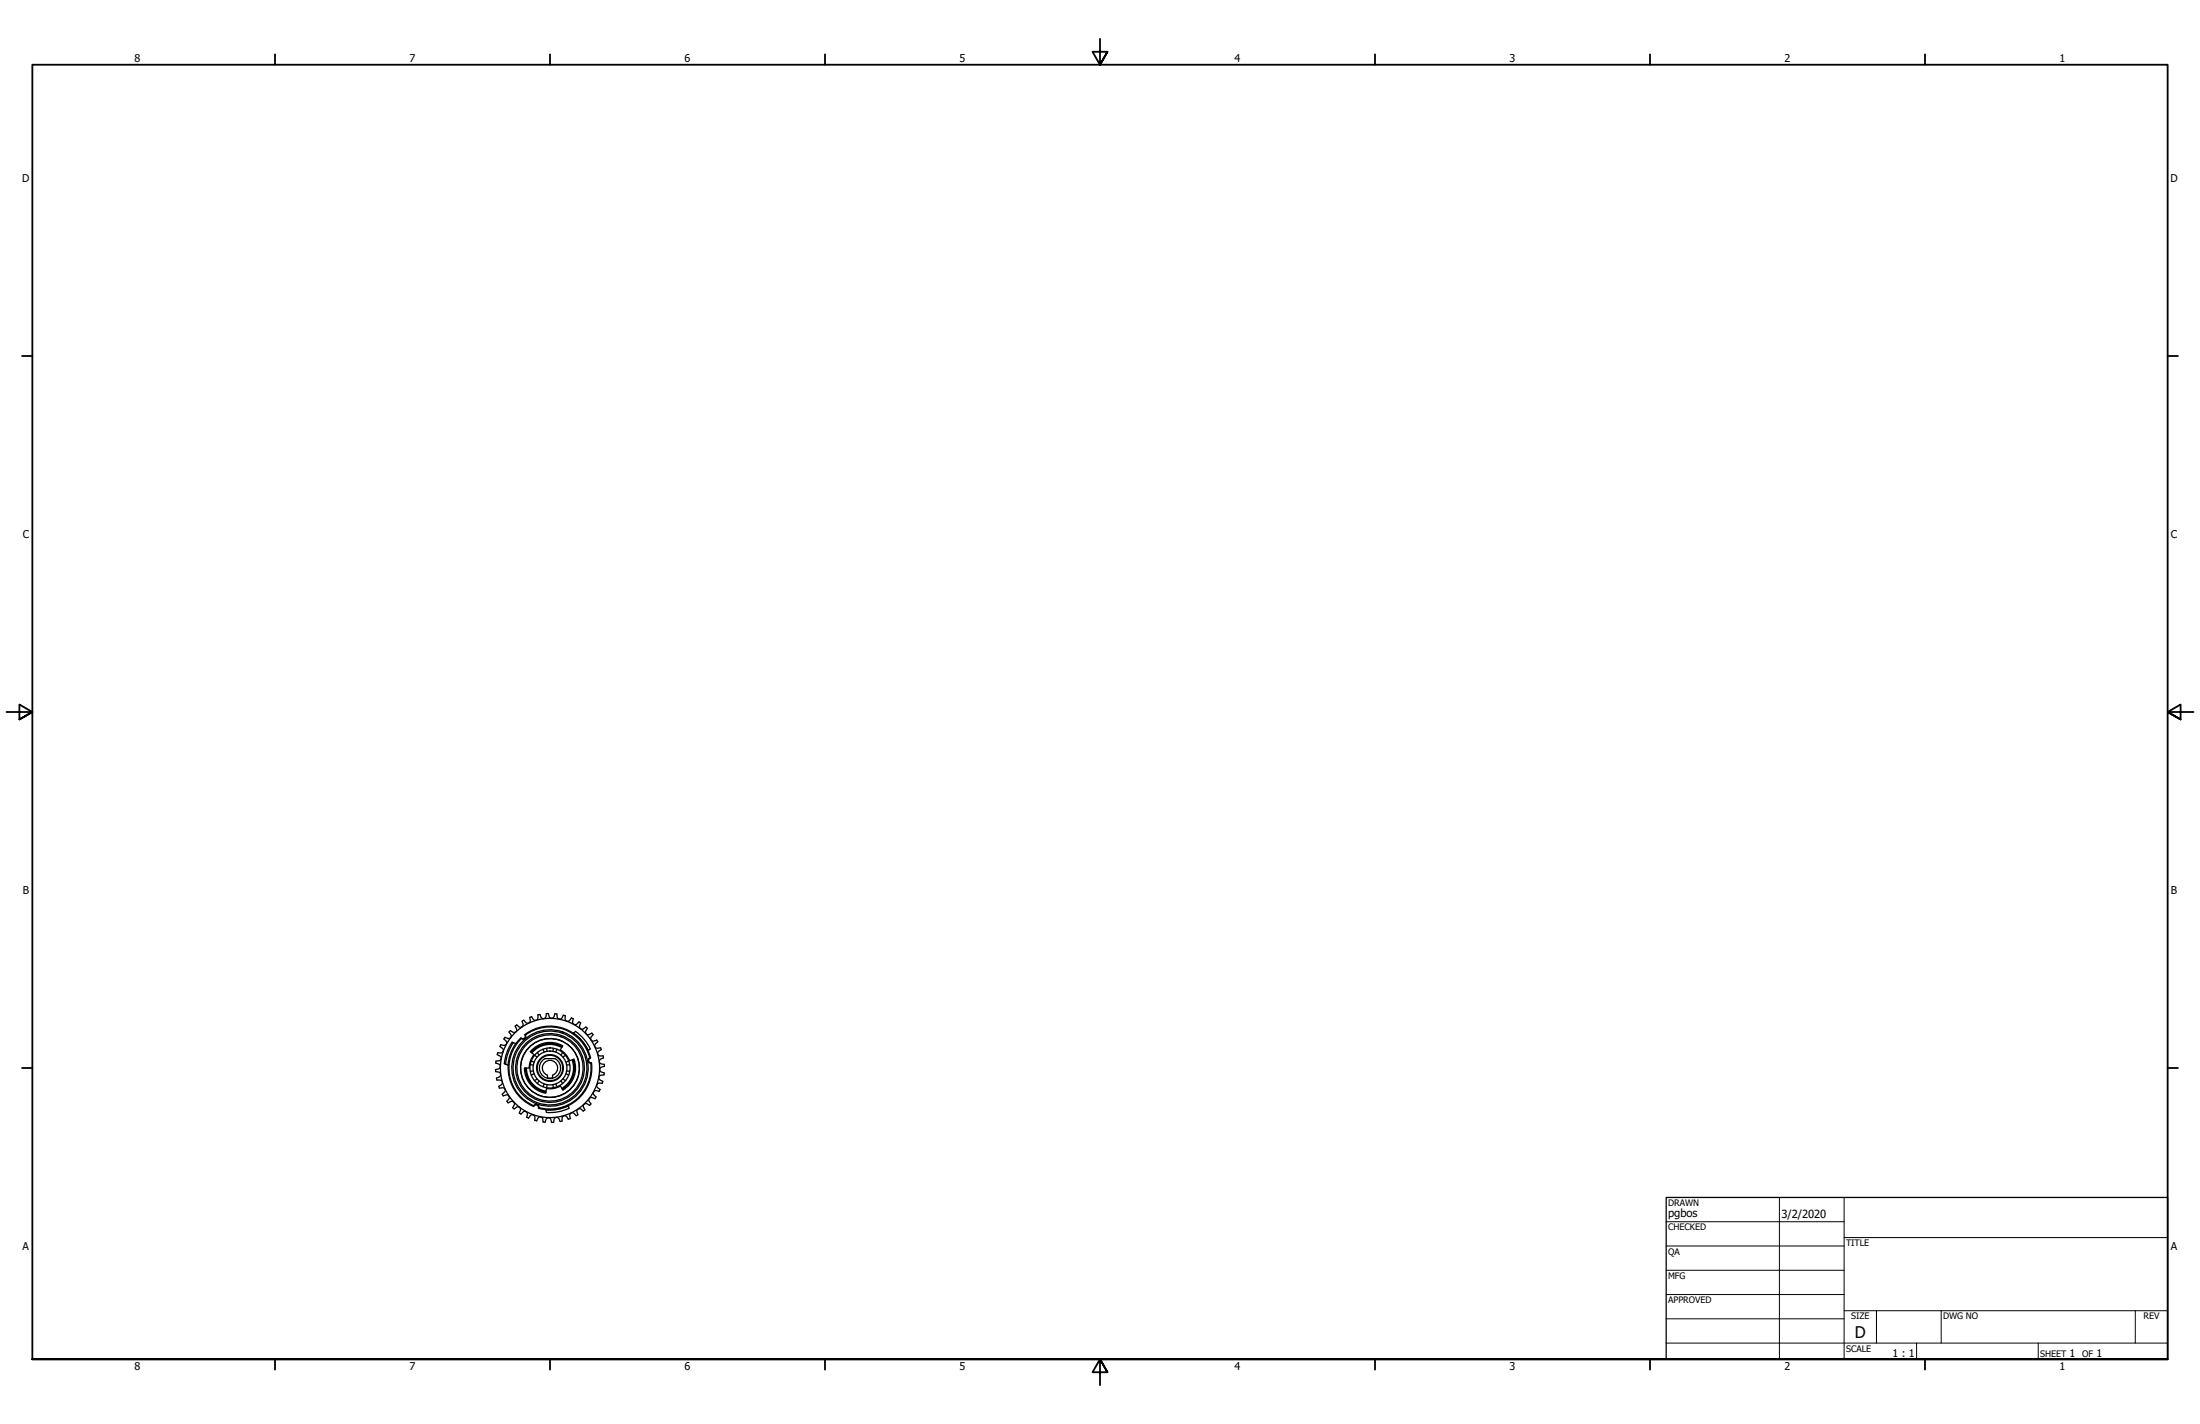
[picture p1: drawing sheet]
<svg xmlns="http://www.w3.org/2000/svg" width="864mm" height="559mm" viewBox="0 0 864 559" stroke-linecap="round" stroke-linejoin="round" font-family="sans-serif">
<!-- layer: Visible (ANSI) -->
<g fill="none" stroke="#000" stroke-width=".51">
<path d="M201.5 409.1a17.5 17.5 0 0 0-3 8.5M202.4 409.7l.1-.2a16.5 16.5 0 0 0-3.1 8.5l.1-.2M206.2 419.1a9.7 9.7 0 0 0 8.1 9.5M206.4 419.1a9.5 9.5 0 0 0 7.9 9.4M206.6 419.1a9.3 9.3 0 0 0 7.7 9.1M208.1 417.9l1.2 .1M208.6 416.2l1.1 .5M209 411.8a10 10 0 0 1 11.9-1.4l-.9 1.6a8.2 8.2 0 0 1 3.6 4.3l1.7-.7a10 10 0 0 1-4.3 12.2l-1-1.6a8.2 8.2 0 0 1-5.5 1l-.3 1.8a10 10 0 0 1-8.3-9.9h1.8a8.2 8.2 0 0 1 1.9-5.2l-1.4-1.2zM209.7 414.2l1.1 .7M211 412.9l.7 1.1M212.8 416.3l1.1-.9h4a4.2 4.2 0 0 1 1.5 6 4.2 4.2 0 0 1-6.1 1 4.2 4.2 0 0 1-.5-6.1zM213 411.8l.5 1.1"/>
<path d="M213.8 417a3 3 0 0 1 4.6 .5 3 3 0 0 1-1.5 4.4v1.1l-1.2 .1-.8-.1v-1.1a3 3 0 0 1-1.1-4.9zM214.7 411.3l.1 1.2M217.1 411.3l-.1 1.2M218.8 411.8l-.5 1.1M220.5 411.1a9.3 9.3 0 0 0-11.7 2.1M220.6 410.8a9.5 9.5 0 0 0-12 2.2M220.7 410.7a9.7 9.7 0 0 0-12.2 2.2M220.8 412.9l-.7 1.1M222.1 414.2l-1.1 .7M223.2 416.2l-1.1 .5M223.7 417.9l-1.2 .1M224.6 415.9a9.3 9.3 0 0 1-4 11.2"/>
<path d="M224.8 415.8a9.5 9.5 0 0 1-4.1 11.5M225 415.7a9.7 9.7 0 0 1-4.2 11.8M225.1 405.4a16.5 16.5 0 0 1 5.8 6.9M225.1 405.4l.8-.7a17.5 17.5 0 0 1 5.8 6.9l-.8 .7M225.1 405.4l.2 .1M230.8 412.1l.1 .2M196 427l-.2-.7 .7-.5a1.05 1.05 0 0 0 .6-1.2 1.05 1.05 0 0 0-1.2-.8h-.8l-.2-.7 1.2-.5 .4-.6-.3-1.1-1.6-.4-.1-.8 .9-.2a1.05 1.05 0 0 0 1-1 1.05 1.05 0 0 0-1-1.1l-.8-.2 .1-.8 1.2-.1 .7-.5v-1.1l-1.4-.8 .2-.8 .8 .1a1.06 1.06 0 0 0 1.3-.7 1.06 1.06 0 0 0-.5-1.3l-.7-.5 .3-.7 1.6 .2 .7-.9-.2-.7-.9-.9 .4-.6 .9 .3a1.05 1.05 0 0 0 1.4-.2 1.05 1.05 0 0 0-.2-1.5l-.5-.7 .5-.6 1.1 .7h.8l.6-.9-.6-1.5 .6-.5 .7 .6a1.05 1.05 0 0 0 1.4 .2 1.05 1.05 0 0 0 .3-1.4l-.2-.9 .6-.3 .9 .9 .7 .2 .9-.6-.1-1.6 .7-.3 .5 .7a1.05 1.05 0 0 0 1.2 .7 1.05 1.05 0 0 0 .8-1.3v-.8l.7-.2 .5 1.2 .6 .4 1.1-.3 .4-1.6 .8-.1 .2 .9a1.05 1.05 0 0 0 1 1 1.05 1.05 0 0 0 1.1-1l.2-.8 .8 .1 .3 1.6 1 .4 .7-.4 .5-1.1 .8 .2-.1 .9a1.05 1.05 0 0 0 .7 1.2 1.05 1.05 0 0 0 1.3-.5l.5-.7 .7 .3-.2 1.6 .9 .7 .7-.2 .9-.9 .6 .4-.3 .9a1.05 1.05 0 0 0 .3 1.4 1.05 1.05 0 0 0 1.4-.2l.7-.5 .6 .5-.8 1.5 .6 .9 .8 .1 1.1-.6 .5 .6-.5 .7a1.05 1.05 0 0 0-.3 1.4 1.05 1.05 0 0 0 1.4 .3l.9-.2 .3 .6-1.1 1.2 .3 1.1 .7 .3 1.2-.2 .3 .7-.7 .5a1.05 1.05 0 0 0-.6 1.2 1.05 1.05 0 0 0 1.2 .8h.8l.2 .7-1.4 .8-.1 1.1 .6 .5 1.2 .2 .1 .8-.9 .2a1.05 1.05 0 0 0-1 1 1.05 1.05 0 0 0 1 1.1l.8 .2-.1 .8-1.6 .3-.4 1 .4 .7 1.1 .5-.2 .8-.9-.1a1.05 1.05 0 0 0-1.2 .7 1.05 1.05 0 0 0 .5 1.3l.7 .5-.3 .7-1.6-.2-.7 .9 .2 .7 .9 .9-.4 .6-.8-.3a1.05 1.05 0 0 0-1.5 .3 1.05 1.05 0 0 0 .2 1.4l.5 .7-.5 .6-1.5-.8-.9 .6-.1 .8 .6 1.1-.6 .5-.7-.5a1.05 1.05 0 0 0-1.4-.3 1.05 1.05 0 0 0-.3 1.4l.2 .9-.6 .3-1.2-1.1-1.1 .3-.3 .7 .2 1.2-.7 .3-.5-.7a1.05 1.05 0 0 0-1.2-.6 1.05 1.05 0 0 0-.8 1.2v.8l-.7 .2-.8-1.4-1.1-.1-.5 .6-.2 1.2-.8 .1M196.1 427l.8-.1a1.05 1.05 0 0 1 1.3 .5 1.05 1.05 0 0 1-.4 1.4l-.6 .6 .1 .2 .2 .4 .9-.2a1.05 1.05 0 0 1 1.4 .3 1.05 1.05 0 0 1-.3 1.4l-.5 .7 .3 .4 .2 .2 .8-.4a1.05 1.05 0 0 1 1.4 .1 1.05 1.05 0 0 1 0 1.4l-.5 .8 .6 .5M201.8 435.2l.7-.5a1.05 1.05 0 0 1 1.4-.2 1.05 1.05 0 0 1 .3 1.5l-.3 .8 .6 .4 .6-.6a1.05 1.05 0 0 1 1.4-.4 1.05 1.05 0 0 1 .5 1.4l-.2 .8M206.8 438.4l.7 .3 .5-.7a1.05 1.05 0 0 1 1.3-.5 1.05 1.05 0 0 1 .7 1.2l-.1 .9 .8 .2 .4-.8a1.05 1.05 0 0 1 1.2-.7 1.05 1.05 0 0 1 .8 1.1l.1 .9 .8 .1M209.3 420.2l-1.2 .1M209.5 434.2a16.4 16.4 0 0 1-10-16.2l-1.5-.6a18 18 0 0 1 3-8.4l1.6 .5 1.9-2.2a1 1 0 0 0 1.4 .1 1 1 0 0 0 .1-1.4 16.4 16.4 0 0 1 25.8 9.1 1 1 0 0 0-.7 1.2 1 1 0 0 0 1.1 .8 16.4 16.4 0 0 1-20.8 17.8 1 1 0 0 0-.7-1.3 1 1 0 0 0-1.2 .6"/>
<path d="M209.7 421.5l-1.1 .5M210.8 423.3l-1.1 .7M211.5 434.6a16.1 16.1 0 0 0 20.4-17.4 1 1 0 0 1-1.1-.9 1 1 0 0 1 .7-1.1 16.1 16.1 0 0 0-25.3-9 1 1 0 0 1-.1 1.4 1 1 0 0 1-1.4-.1 16.1 16.1 0 0 0 4.9 26.4 1 1 0 0 1 1.2-.5 1 1 0 0 1 .7 1.2M211.7 424.2l-.7 1.1M213.5 425.3l-.5 1.1M214.3 435.5h.2M214.8 425.7l-.1 1.2M217 425.7l.1 1.2M218.3 425.3l.5 1.1M220.1 424.2l.7 1.1M221 423.3l1.1 .7M222.1 421.5l1.1 .5"/>
<path d="M222.5 420.2l1.2 .1M223.2 433.9a16.5 16.5 0 0 1-8.9 1.6M223.2 433.9l.1 1a17.5 17.5 0 0 1-8.8 1.6l-.2-1M223.2 433.9l-.2 .1M214 440.4l.2-.8a1.05 1.05 0 0 1 1.1-1 1.05 1.05 0 0 1 1 1l.2 .9"/>
<circle cx="215.9" cy="419.1" r="15"/>
<circle cx="215.9" cy="419.1" r="14.5"/>
<circle cx="215.9" cy="419.1" r="11.5"/>
<circle cx="215.9" cy="419.1" r="6.6"/>
<circle cx="215.9" cy="419.1" r="13.5"/>
<circle cx="215.9" cy="419.1" r="5.3"/>
<circle cx="215.9" cy="419.1" r="13"/>
<circle cx="215.9" cy="419.1" r="5"/>
<circle cx="215.9" cy="419.1" r="7.9"/>
<circle cx="215.9" cy="419.1" r="19.5"/>
</g>
<!-- layer: Border (ANSI) -->
<g fill="none" stroke="#000" stroke-width=".71">
<path d="M431.8 15.2v10.2l-2.9-5.1h5.8l-2.9 5.1 2.9-5.1M107.9 21.3v4.1M215.9 21.3v4.1M323.8 21.3v4.1M539.8 21.3v4.1M647.7 21.3v4.1M755.6 21.3v4.1M8.6 139.7h4.1M850.9 139.7h4.1M2.5 279.4h10.2l-5.1-2.9v5.8l5.1-2.9-5.1 2.9M861.1 279.4h-10.2l5.1-2.9v5.8l-5.1-2.9 5.1 2.9M8.6 419.1h4.1"/>
<path d="M850.9 419.1h4.1M12.7 533.4v-508h838.2v508h-838.2h838.2M107.9 533.4v4.1M215.9 533.4v4.1M323.8 533.4v4.1M434.7 538.5l-2.9-5.1 2.9 5.1h-5.8l2.9-5.1v10.2M539.8 533.4v4.1M647.7 533.4v4.1M755.6 533.4v4.1"/>
</g>
<!-- layer: Title (ANSI) -->
<g fill="none" stroke="#000" stroke-width=".39">
<path d="M654 479.4h69.9M698.5 469.9v63.5M723.9 469.9v63.5M654 488.9h69.9M654 498.5h69.9M723.9 485.6h127M654 508h69.9M654 517.5h69.9M723.9 514.3h127M736.6 514.3v12.7M762 514.3v12.7M838.2 514.3v12.7"/>
<path d="M654 527h196.9M752.3 527v6.4M800.1 527v6.4"/>
</g>
<path d="M654 469.9h196.9v63.5h-196.9z" fill="none" stroke="#000" stroke-width=".51"/>
<text font-size="6.3" x="728.1" y="524.9">D</text>
<g font-size="4.4">
<text x="654.8" y="477.8">pgbos</text>
<text x="699.3" y="478">3/2/2020</text>
</g>
<g font-size="4.2">
<text x="52.8" y="24.4">8</text>
<text x="160.8" y="24.4">7</text>
<text x="268.7" y="24.4">6</text>
<text x="376.7" y="24.4">5</text>
<text x="484.6" y="24.4">4</text>
<text x="592.6" y="24.4">3</text>
<text x="700.5" y="24.4">2</text>
<text x="808.5" y="24.4">1</text>
<text x="8.7" y="71.4">D</text>
<text x="852" y="71.4">D</text>
<text x="8.9" y="211.1">C</text>
<text x="852.2" y="211.1">C</text>
<text x="8.9" y="350.8">B</text>
<text x="852.2" y="350.8">B</text>
<text x="8.9" y="490.5">A</text>
<text x="852.2" y="490.5">A</text>
<text x="742.9" y="532.6">1 : 1</text>
<text x="812.4" y="532.6">1</text>
<text x="822.9" y="532.6">1</text>
<text x="52.8" y="537.5">8</text>
<text x="160.8" y="537.5">7</text>
<text x="268.7" y="537.5">6</text>
<text x="376.7" y="537.5">5</text>
<text x="484.6" y="537.5">4</text>
<text x="592.6" y="537.5">3</text>
<text x="700.5" y="537.5">2</text>
<text x="808.5" y="537.5">1</text>
</g>
<g font-size="3.5">
<text x="654.8" y="473.2">DRAWN</text>
<text x="654.8" y="482.8">CHECKED</text>
<text x="724.7" y="488.9">TITLE</text>
<text x="654.8" y="492.3">QA</text>
<text x="654.8" y="501.8">MFG</text>
<text x="654.8" y="511.4">APPROVED</text>
<text x="726.7" y="517.7">SIZE</text>
<text x="762.8" y="517.7">DWG NO</text>
<text x="841.4" y="517.7">REV</text>
<text x="724.7" y="530.4">SCALE</text>
<text x="800.9" y="532.6">SHEET</text>
<text x="817.3" y="532.6">OF</text>
</g>
</svg>
